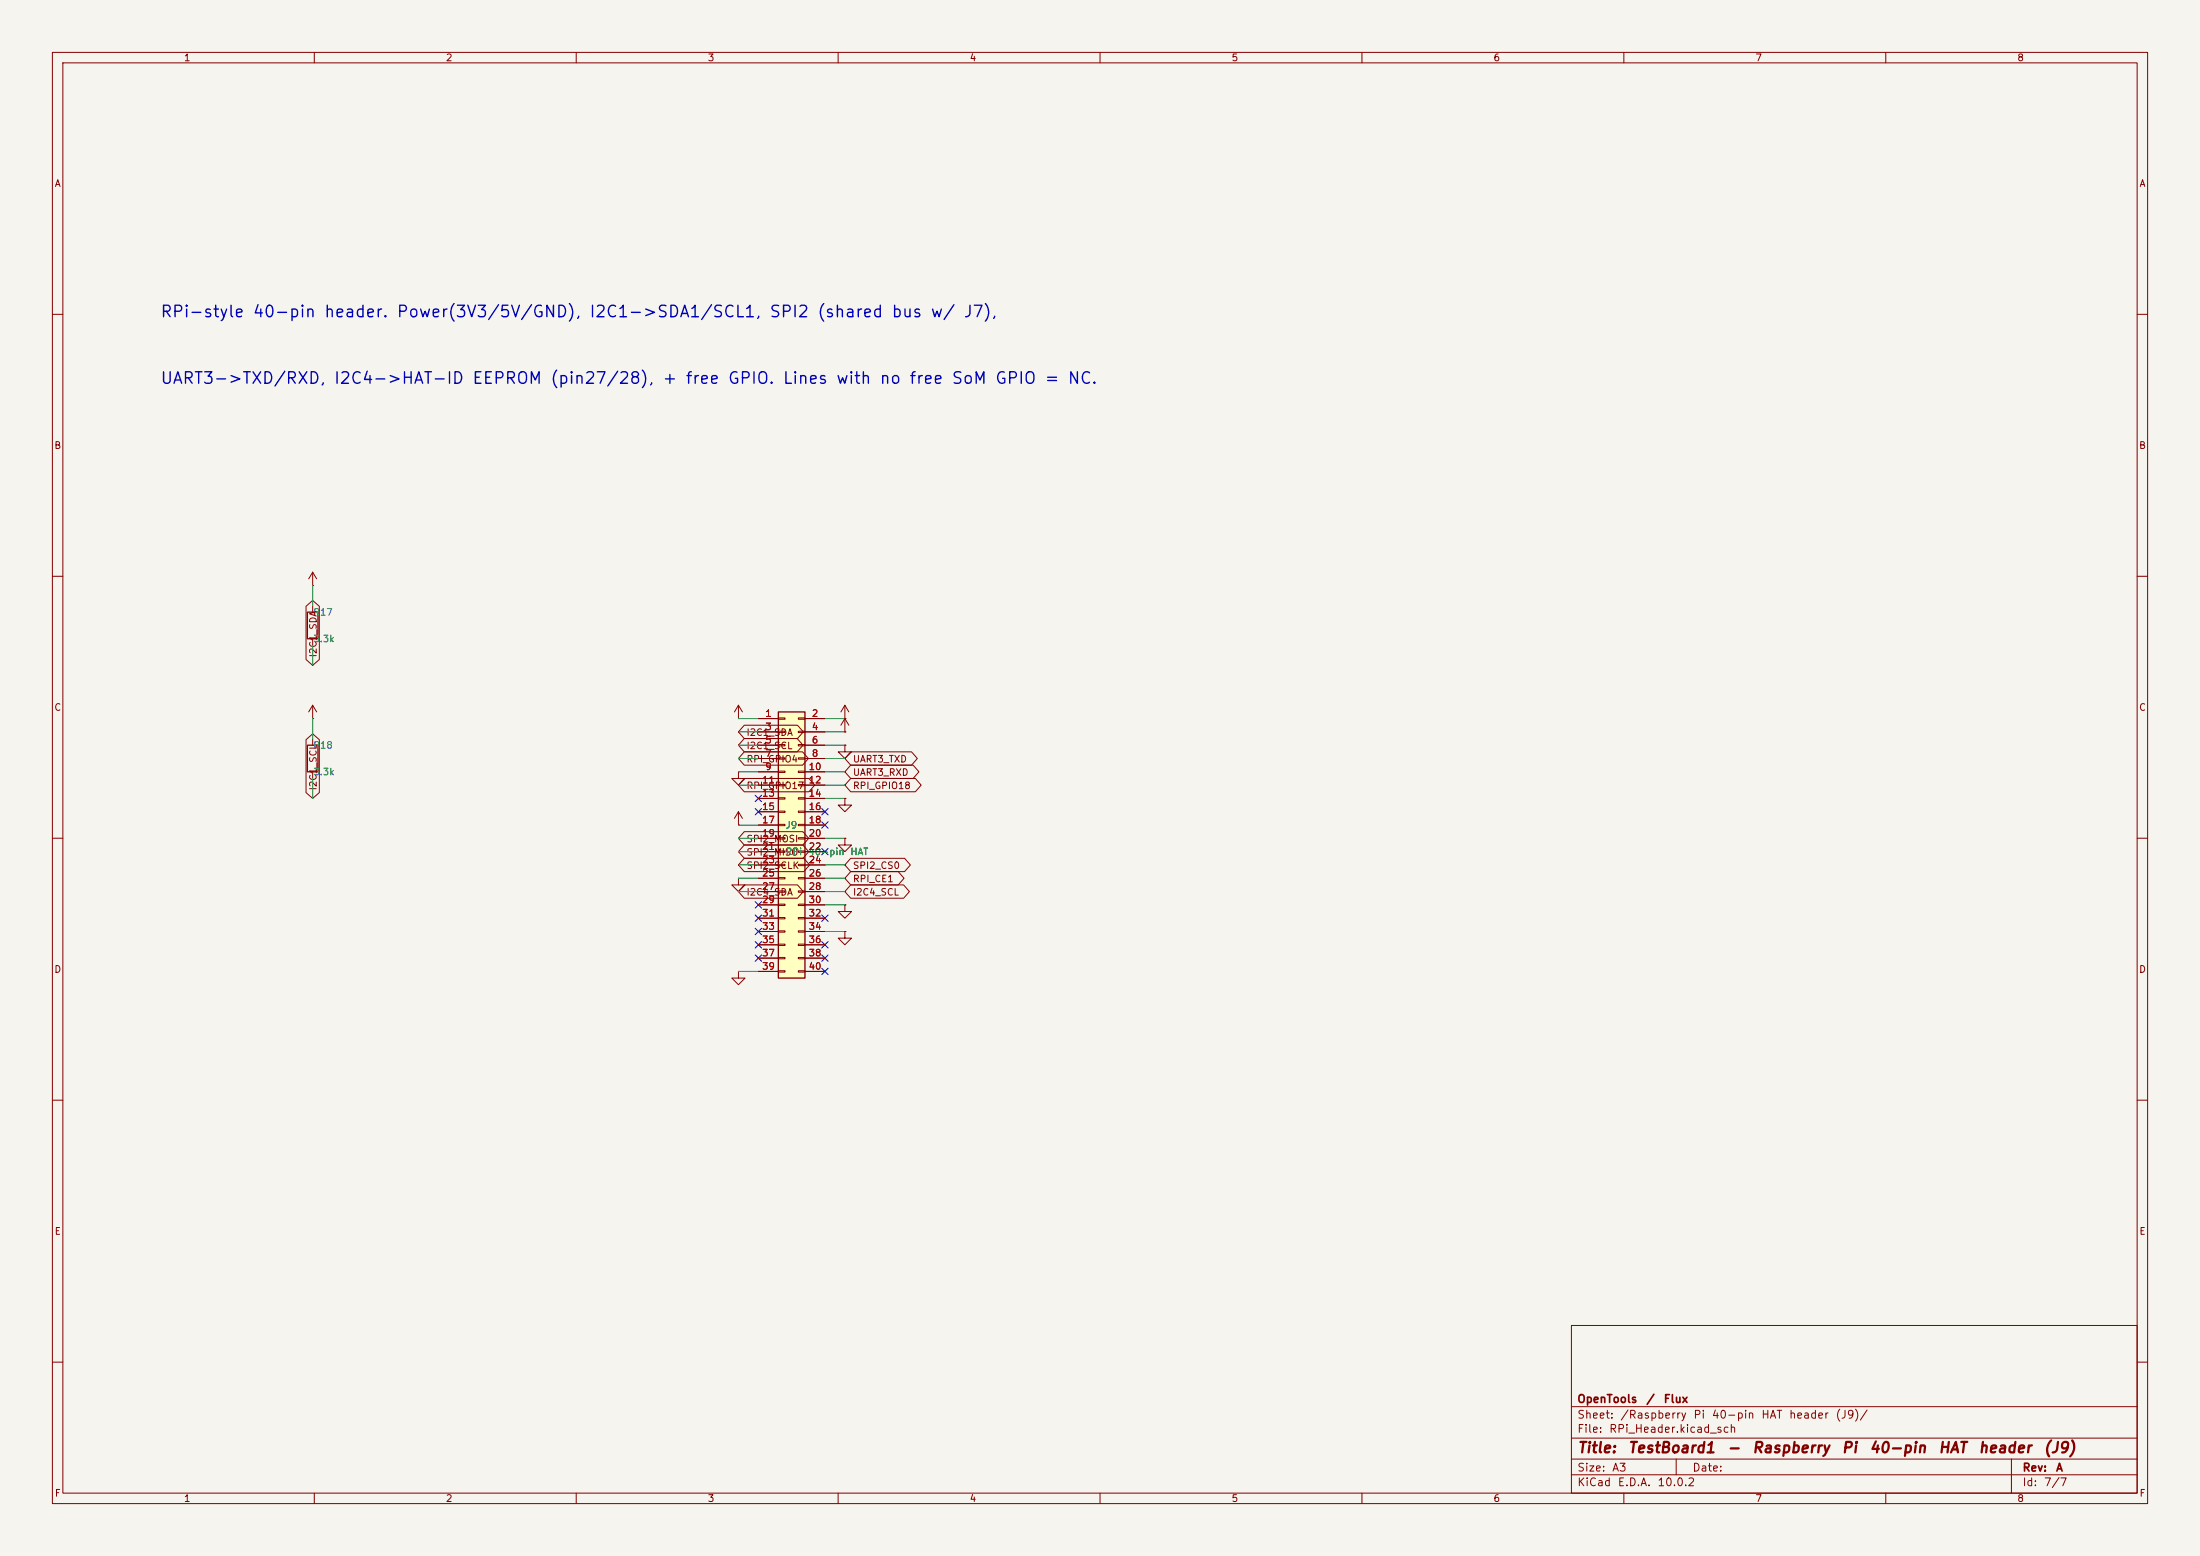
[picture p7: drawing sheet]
(kicad_sch
 (version 20260306)
 (generator "eeschema")
 (generator_version "10.0")
 (paper "A3")
 (title_block
  (title "TestBoard1 - Raspberry Pi 40-pin HAT header (J9)")
  (rev "A")
  (company "OpenTools / Flux"))
 (lib_symbols
  (symbol "Connector_Generic:Conn_02x20_Odd_Even"
    (pin_names
    (offset 1.016) (hide yes)) (exclude_from_sim no) (in_bom yes) (on_board yes)
    (in_pos_files yes)
    (duplicate_pin_numbers_are_jumpers no)
    (property "Reference" "J" (at 1.27 25.4 0) (show_name no) (do_not_autoplace no) (effects (font (size 1.27 1.27))))
    (property "Value" "Conn_02x20_Odd_Even" (at 1.27 -27.94 0) (show_name no) (do_not_autoplace no) (effects (font (size 1.27 1.27))))
    (property "Footprint" "" (at 0 0 0) (show_name no) (do_not_autoplace no) (hide yes) (effects (font (size 1.27 1.27))))
    (property "Datasheet" "" (at 0 0 0) (show_name no) (do_not_autoplace no) (hide yes) (effects (font (size 1.27 1.27))))
    (property "Description" "Generic connector, double row, 02x20, odd/even pin numbering scheme (row 1 odd numbers, row 2 even numbers), script generated (kicad-library-utils/schlib/autogen/connector/)" (at 0 0 0) (show_name no) (do_not_autoplace no) (hide yes) (effects (font (size 1.27 1.27))))
    (symbol "Conn_02x20_Odd_Even_1_1"
    (rectangle (start -1.27 24.13) (end 3.81 -26.67) (stroke (width 0.254) (type default)) (fill (type background)))
    (rectangle (start -1.27 22.987) (end 0 22.733) (stroke (width 0.1524) (type default)) (fill (type none)))
    (rectangle (start -1.27 20.447) (end 0 20.193) (stroke (width 0.1524) (type default)) (fill (type none)))
    (rectangle (start -1.27 17.907) (end 0 17.653) (stroke (width 0.1524) (type default)) (fill (type none)))
    (rectangle (start -1.27 15.367) (end 0 15.113) (stroke (width 0.1524) (type default)) (fill (type none)))
    (rectangle (start -1.27 12.827) (end 0 12.573) (stroke (width 0.1524) (type default)) (fill (type none)))
    (rectangle (start -1.27 10.287) (end 0 10.033) (stroke (width 0.1524) (type default)) (fill (type none)))
    (rectangle (start -1.27 7.747) (end 0 7.493) (stroke (width 0.1524) (type default)) (fill (type none)))
    (rectangle (start -1.27 5.207) (end 0 4.953) (stroke (width 0.1524) (type default)) (fill (type none)))
    (rectangle (start -1.27 2.667) (end 0 2.413) (stroke (width 0.1524) (type default)) (fill (type none)))
    (rectangle (start -1.27 0.127) (end 0 -0.127) (stroke (width 0.1524) (type default)) (fill (type none)))
    (rectangle (start -1.27 -2.413) (end 0 -2.667) (stroke (width 0.1524) (type default)) (fill (type none)))
    (rectangle (start -1.27 -4.953) (end 0 -5.207) (stroke (width 0.1524) (type default)) (fill (type none)))
    (rectangle (start -1.27 -7.493) (end 0 -7.747) (stroke (width 0.1524) (type default)) (fill (type none)))
    (rectangle (start -1.27 -10.033) (end 0 -10.287) (stroke (width 0.1524) (type default)) (fill (type none)))
    (rectangle (start -1.27 -12.573) (end 0 -12.827) (stroke (width 0.1524) (type default)) (fill (type none)))
    (rectangle (start -1.27 -15.113) (end 0 -15.367) (stroke (width 0.1524) (type default)) (fill (type none)))
    (rectangle (start -1.27 -17.653) (end 0 -17.907) (stroke (width 0.1524) (type default)) (fill (type none)))
    (rectangle (start -1.27 -20.193) (end 0 -20.447) (stroke (width 0.1524) (type default)) (fill (type none)))
    (rectangle (start -1.27 -22.733) (end 0 -22.987) (stroke (width 0.1524) (type default)) (fill (type none)))
    (rectangle (start -1.27 -25.273) (end 0 -25.527) (stroke (width 0.1524) (type default)) (fill (type none)))
    (rectangle (start 3.81 22.987) (end 2.54 22.733) (stroke (width 0.1524) (type default)) (fill (type none)))
    (rectangle (start 3.81 20.447) (end 2.54 20.193) (stroke (width 0.1524) (type default)) (fill (type none)))
    (rectangle (start 3.81 17.907) (end 2.54 17.653) (stroke (width 0.1524) (type default)) (fill (type none)))
    (rectangle (start 3.81 15.367) (end 2.54 15.113) (stroke (width 0.1524) (type default)) (fill (type none)))
    (rectangle (start 3.81 12.827) (end 2.54 12.573) (stroke (width 0.1524) (type default)) (fill (type none)))
    (rectangle (start 3.81 10.287) (end 2.54 10.033) (stroke (width 0.1524) (type default)) (fill (type none)))
    (rectangle (start 3.81 7.747) (end 2.54 7.493) (stroke (width 0.1524) (type default)) (fill (type none)))
    (rectangle (start 3.81 5.207) (end 2.54 4.953) (stroke (width 0.1524) (type default)) (fill (type none)))
    (rectangle (start 3.81 2.667) (end 2.54 2.413) (stroke (width 0.1524) (type default)) (fill (type none)))
    (rectangle (start 3.81 0.127) (end 2.54 -0.127) (stroke (width 0.1524) (type default)) (fill (type none)))
    (rectangle (start 3.81 -2.413) (end 2.54 -2.667) (stroke (width 0.1524) (type default)) (fill (type none)))
    (rectangle (start 3.81 -4.953) (end 2.54 -5.207) (stroke (width 0.1524) (type default)) (fill (type none)))
    (rectangle (start 3.81 -7.493) (end 2.54 -7.747) (stroke (width 0.1524) (type default)) (fill (type none)))
    (rectangle (start 3.81 -10.033) (end 2.54 -10.287) (stroke (width 0.1524) (type default)) (fill (type none)))
    (rectangle (start 3.81 -12.573) (end 2.54 -12.827) (stroke (width 0.1524) (type default)) (fill (type none)))
    (rectangle (start 3.81 -15.113) (end 2.54 -15.367) (stroke (width 0.1524) (type default)) (fill (type none)))
    (rectangle (start 3.81 -17.653) (end 2.54 -17.907) (stroke (width 0.1524) (type default)) (fill (type none)))
    (rectangle (start 3.81 -20.193) (end 2.54 -20.447) (stroke (width 0.1524) (type default)) (fill (type none)))
    (rectangle (start 3.81 -22.733) (end 2.54 -22.987) (stroke (width 0.1524) (type default)) (fill (type none)))
    (rectangle (start 3.81 -25.273) (end 2.54 -25.527) (stroke (width 0.1524) (type default)) (fill (type none)))
    (pin passive line (at -5.08 22.86 0) (length 3.81) (name "Pin_1" (effects (font (size 1.27 1.27)))) (number "1" (effects (font (size 1.27 1.27)))))
    (pin passive line (at 7.62 22.86 180) (length 3.81) (name "Pin_2" (effects (font (size 1.27 1.27)))) (number "2" (effects (font (size 1.27 1.27)))))
    (pin passive line (at -5.08 20.32 0) (length 3.81) (name "Pin_3" (effects (font (size 1.27 1.27)))) (number "3" (effects (font (size 1.27 1.27)))))
    (pin passive line (at 7.62 20.32 180) (length 3.81) (name "Pin_4" (effects (font (size 1.27 1.27)))) (number "4" (effects (font (size 1.27 1.27)))))
    (pin passive line (at -5.08 17.78 0) (length 3.81) (name "Pin_5" (effects (font (size 1.27 1.27)))) (number "5" (effects (font (size 1.27 1.27)))))
    (pin passive line (at 7.62 17.78 180) (length 3.81) (name "Pin_6" (effects (font (size 1.27 1.27)))) (number "6" (effects (font (size 1.27 1.27)))))
    (pin passive line (at -5.08 15.24 0) (length 3.81) (name "Pin_7" (effects (font (size 1.27 1.27)))) (number "7" (effects (font (size 1.27 1.27)))))
    (pin passive line (at 7.62 15.24 180) (length 3.81) (name "Pin_8" (effects (font (size 1.27 1.27)))) (number "8" (effects (font (size 1.27 1.27)))))
    (pin passive line (at -5.08 12.7 0) (length 3.81) (name "Pin_9" (effects (font (size 1.27 1.27)))) (number "9" (effects (font (size 1.27 1.27)))))
    (pin passive line (at 7.62 12.7 180) (length 3.81) (name "Pin_10" (effects (font (size 1.27 1.27)))) (number "10" (effects (font (size 1.27 1.27)))))
    (pin passive line (at -5.08 10.16 0) (length 3.81) (name "Pin_11" (effects (font (size 1.27 1.27)))) (number "11" (effects (font (size 1.27 1.27)))))
    (pin passive line (at 7.62 10.16 180) (length 3.81) (name "Pin_12" (effects (font (size 1.27 1.27)))) (number "12" (effects (font (size 1.27 1.27)))))
    (pin passive line (at -5.08 7.62 0) (length 3.81) (name "Pin_13" (effects (font (size 1.27 1.27)))) (number "13" (effects (font (size 1.27 1.27)))))
    (pin passive line (at 7.62 7.62 180) (length 3.81) (name "Pin_14" (effects (font (size 1.27 1.27)))) (number "14" (effects (font (size 1.27 1.27)))))
    (pin passive line (at -5.08 5.08 0) (length 3.81) (name "Pin_15" (effects (font (size 1.27 1.27)))) (number "15" (effects (font (size 1.27 1.27)))))
    (pin passive line (at 7.62 5.08 180) (length 3.81) (name "Pin_16" (effects (font (size 1.27 1.27)))) (number "16" (effects (font (size 1.27 1.27)))))
    (pin passive line (at -5.08 2.54 0) (length 3.81) (name "Pin_17" (effects (font (size 1.27 1.27)))) (number "17" (effects (font (size 1.27 1.27)))))
    (pin passive line (at 7.62 2.54 180) (length 3.81) (name "Pin_18" (effects (font (size 1.27 1.27)))) (number "18" (effects (font (size 1.27 1.27)))))
    (pin passive line (at -5.08 0 0) (length 3.81) (name "Pin_19" (effects (font (size 1.27 1.27)))) (number "19" (effects (font (size 1.27 1.27)))))
    (pin passive line (at 7.62 0 180) (length 3.81) (name "Pin_20" (effects (font (size 1.27 1.27)))) (number "20" (effects (font (size 1.27 1.27)))))
    (pin passive line (at -5.08 -2.54 0) (length 3.81) (name "Pin_21" (effects (font (size 1.27 1.27)))) (number "21" (effects (font (size 1.27 1.27)))))
    (pin passive line (at 7.62 -2.54 180) (length 3.81) (name "Pin_22" (effects (font (size 1.27 1.27)))) (number "22" (effects (font (size 1.27 1.27)))))
    (pin passive line (at -5.08 -5.08 0) (length 3.81) (name "Pin_23" (effects (font (size 1.27 1.27)))) (number "23" (effects (font (size 1.27 1.27)))))
    (pin passive line (at 7.62 -5.08 180) (length 3.81) (name "Pin_24" (effects (font (size 1.27 1.27)))) (number "24" (effects (font (size 1.27 1.27)))))
    (pin passive line (at -5.08 -7.62 0) (length 3.81) (name "Pin_25" (effects (font (size 1.27 1.27)))) (number "25" (effects (font (size 1.27 1.27)))))
    (pin passive line (at 7.62 -7.62 180) (length 3.81) (name "Pin_26" (effects (font (size 1.27 1.27)))) (number "26" (effects (font (size 1.27 1.27)))))
    (pin passive line (at -5.08 -10.16 0) (length 3.81) (name "Pin_27" (effects (font (size 1.27 1.27)))) (number "27" (effects (font (size 1.27 1.27)))))
    (pin passive line (at 7.62 -10.16 180) (length 3.81) (name "Pin_28" (effects (font (size 1.27 1.27)))) (number "28" (effects (font (size 1.27 1.27)))))
    (pin passive line (at -5.08 -12.7 0) (length 3.81) (name "Pin_29" (effects (font (size 1.27 1.27)))) (number "29" (effects (font (size 1.27 1.27)))))
    (pin passive line (at 7.62 -12.7 180) (length 3.81) (name "Pin_30" (effects (font (size 1.27 1.27)))) (number "30" (effects (font (size 1.27 1.27)))))
    (pin passive line (at -5.08 -15.24 0) (length 3.81) (name "Pin_31" (effects (font (size 1.27 1.27)))) (number "31" (effects (font (size 1.27 1.27)))))
    (pin passive line (at 7.62 -15.24 180) (length 3.81) (name "Pin_32" (effects (font (size 1.27 1.27)))) (number "32" (effects (font (size 1.27 1.27)))))
    (pin passive line (at -5.08 -17.78 0) (length 3.81) (name "Pin_33" (effects (font (size 1.27 1.27)))) (number "33" (effects (font (size 1.27 1.27)))))
    (pin passive line (at 7.62 -17.78 180) (length 3.81) (name "Pin_34" (effects (font (size 1.27 1.27)))) (number "34" (effects (font (size 1.27 1.27)))))
    (pin passive line (at -5.08 -20.32 0) (length 3.81) (name "Pin_35" (effects (font (size 1.27 1.27)))) (number "35" (effects (font (size 1.27 1.27)))))
    (pin passive line (at 7.62 -20.32 180) (length 3.81) (name "Pin_36" (effects (font (size 1.27 1.27)))) (number "36" (effects (font (size 1.27 1.27)))))
    (pin passive line (at -5.08 -22.86 0) (length 3.81) (name "Pin_37" (effects (font (size 1.27 1.27)))) (number "37" (effects (font (size 1.27 1.27)))))
    (pin passive line (at 7.62 -22.86 180) (length 3.81) (name "Pin_38" (effects (font (size 1.27 1.27)))) (number "38" (effects (font (size 1.27 1.27)))))
    (pin passive line (at -5.08 -25.4 0) (length 3.81) (name "Pin_39" (effects (font (size 1.27 1.27)))) (number "39" (effects (font (size 1.27 1.27)))))
    (pin passive line (at 7.62 -25.4 180) (length 3.81) (name "Pin_40" (effects (font (size 1.27 1.27)))) (number "40" (effects (font (size 1.27 1.27))))))
    (embedded_fonts no))
  (symbol "Device:R"
    (pin_numbers (hide yes))
    (pin_names
    (offset 0)) (exclude_from_sim no) (in_bom yes) (on_board yes)
    (in_pos_files yes)
    (duplicate_pin_numbers_are_jumpers no)
    (property "Reference" "R" (at 2.032 0 90) (show_name no) (do_not_autoplace no) (effects (font (size 1.27 1.27))))
    (property "Value" "R" (at 0 0 90) (show_name no) (do_not_autoplace no) (effects (font (size 1.27 1.27))))
    (property "Footprint" "" (at -1.778 0 90) (show_name no) (do_not_autoplace no) (hide yes) (effects (font (size 1.27 1.27))))
    (property "Datasheet" "" (at 0 0 0) (show_name no) (do_not_autoplace no) (hide yes) (effects (font (size 1.27 1.27))))
    (property "Description" "Resistor" (at 0 0 0) (show_name no) (do_not_autoplace no) (hide yes) (effects (font (size 1.27 1.27))))
    (symbol "R_0_1"
    (rectangle (start -1.016 -2.54) (end 1.016 2.54) (stroke (width 0.254) (type default)) (fill (type none))))
    (symbol "R_1_1"
    (pin passive line (at 0 3.81 270) (length 1.27) (name "" (effects (font (size 1.27 1.27)))) (number "1" (effects (font (size 1.27 1.27)))))
    (pin passive line (at 0 -3.81 90) (length 1.27) (name "" (effects (font (size 1.27 1.27)))) (number "2" (effects (font (size 1.27 1.27))))))
    (embedded_fonts no))
  (symbol "power:+3V3"
    (power global)
    (pin_numbers (hide yes))
    (pin_names
    (offset 0) (hide yes)) (exclude_from_sim no) (in_bom yes) (on_board yes)
    (in_pos_files yes)
    (duplicate_pin_numbers_are_jumpers no)
    (property "Reference" "#PWR" (at 0 -3.81 0) (show_name no) (do_not_autoplace no) (hide yes) (effects (font (size 1.27 1.27))))
    (property "Value" "+3V3" (at 0 3.556 0) (show_name no) (do_not_autoplace no) (effects (font (size 1.27 1.27))))
    (property "Footprint" "" (at 0 0 0) (show_name no) (do_not_autoplace no) (hide yes) (effects (font (size 1.27 1.27))))
    (property "Datasheet" "" (at 0 0 0) (show_name no) (do_not_autoplace no) (hide yes) (effects (font (size 1.27 1.27))))
    (property "Description" "Power symbol creates a global label with name \"+3V3\"" (at 0 0 0) (show_name no) (do_not_autoplace no) (hide yes) (effects (font (size 1.27 1.27))))
    (symbol "+3V3_0_1"
    (polyline (pts (xy -0.762 1.27) (xy 0 2.54)) (stroke (width 0) (type default)) (fill (type none)))
    (polyline (pts (xy 0 2.54) (xy 0.762 1.27)) (stroke (width 0) (type default)) (fill (type none)))
    (polyline (pts (xy 0 0) (xy 0 2.54)) (stroke (width 0) (type default)) (fill (type none))))
    (symbol "+3V3_1_1"
    (pin power_in line (at 0 0 90) (length 0) (name "" (effects (font (size 1.27 1.27)))) (number "1" (effects (font (size 1.27 1.27))))))
    (embedded_fonts no))
  (symbol "power:+5V"
    (power global)
    (pin_numbers (hide yes))
    (pin_names
    (offset 0) (hide yes)) (exclude_from_sim no) (in_bom yes) (on_board yes)
    (in_pos_files yes)
    (duplicate_pin_numbers_are_jumpers no)
    (property "Reference" "#PWR" (at 0 -3.81 0) (show_name no) (do_not_autoplace no) (hide yes) (effects (font (size 1.27 1.27))))
    (property "Value" "+5V" (at 0 3.556 0) (show_name no) (do_not_autoplace no) (effects (font (size 1.27 1.27))))
    (property "Footprint" "" (at 0 0 0) (show_name no) (do_not_autoplace no) (hide yes) (effects (font (size 1.27 1.27))))
    (property "Datasheet" "" (at 0 0 0) (show_name no) (do_not_autoplace no) (hide yes) (effects (font (size 1.27 1.27))))
    (property "Description" "Power symbol creates a global label with name \"+5V\"" (at 0 0 0) (show_name no) (do_not_autoplace no) (hide yes) (effects (font (size 1.27 1.27))))
    (symbol "+5V_0_1"
    (polyline (pts (xy -0.762 1.27) (xy 0 2.54)) (stroke (width 0) (type default)) (fill (type none)))
    (polyline (pts (xy 0 2.54) (xy 0.762 1.27)) (stroke (width 0) (type default)) (fill (type none)))
    (polyline (pts (xy 0 0) (xy 0 2.54)) (stroke (width 0) (type default)) (fill (type none))))
    (symbol "+5V_1_1"
    (pin power_in line (at 0 0 90) (length 0) (name "" (effects (font (size 1.27 1.27)))) (number "1" (effects (font (size 1.27 1.27))))))
    (embedded_fonts no))
  (symbol "power:GND"
    (power global)
    (pin_numbers (hide yes))
    (pin_names
    (offset 0) (hide yes)) (exclude_from_sim no) (in_bom yes) (on_board yes)
    (in_pos_files yes)
    (duplicate_pin_numbers_are_jumpers no)
    (property "Reference" "#PWR" (at 0 -6.35 0) (show_name no) (do_not_autoplace no) (hide yes) (effects (font (size 1.27 1.27))))
    (property "Value" "GND" (at 0 -3.81 0) (show_name no) (do_not_autoplace no) (effects (font (size 1.27 1.27))))
    (property "Footprint" "" (at 0 0 0) (show_name no) (do_not_autoplace no) (hide yes) (effects (font (size 1.27 1.27))))
    (property "Datasheet" "" (at 0 0 0) (show_name no) (do_not_autoplace no) (hide yes) (effects (font (size 1.27 1.27))))
    (property "Description" "Power symbol creates a global label with name \"GND\" , ground" (at 0 0 0) (show_name no) (do_not_autoplace no) (hide yes) (effects (font (size 1.27 1.27))))
    (symbol "GND_0_1"
    (polyline (pts (xy 0 0) (xy 0 -1.27) (xy 1.27 -1.27) (xy 0 -2.54) (xy -1.27 -1.27) (xy 0 -1.27)) (stroke (width 0) (type default)) (fill (type none))))
    (symbol "GND_1_1"
    (pin power_in line (at 0 0 270) (length 0) (name "" (effects (font (size 1.27 1.27)))) (number "1" (effects (font (size 1.27 1.27))))))
    (embedded_fonts no)))
 (symbol
  (lib_id "Connector_Generic:Conn_02x20_Odd_Even")
  (at 149.8600 160.0200 0)
  (unit 1)
  (exclude_from_sim no)(in_bom yes)(on_board yes)(dnp no)
  (property "Reference" "J9" (at 149.8600 157.4800 0)  (effects (font (size 1.27 1.27)) (justify left)))
  (property "Value" "RPi 40-pin HAT" (at 149.8600 162.5600 0)  (effects (font (size 1.27 1.27)) (justify left)))
  (property "Footprint" "Connector_PinHeader_2.54mm:PinHeader_2x20_P2.54mm_Vertical" (at 149.8600 160.0200 0) (hide yes) (effects (font (size 1.27 1.27))))
  (pin "1")
  (pin "2")
  (pin "3")
  (pin "4")
  (pin "5")
  (pin "6")
  (pin "7")
  (pin "8")
  (pin "9")
  (pin "10")
  (pin "11")
  (pin "12")
  (pin "13")
  (pin "14")
  (pin "15")
  (pin "16")
  (pin "17")
  (pin "18")
  (pin "19")
  (pin "20")
  (pin "21")
  (pin "22")
  (pin "23")
  (pin "24")
  (pin "25")
  (pin "26")
  (pin "27")
  (pin "28")
  (pin "29")
  (pin "30")
  (pin "31")
  (pin "32")
  (pin "33")
  (pin "34")
  (pin "35")
  (pin "36")
  (pin "37")
  (pin "38")
  (pin "39")
  (pin "40"))
 (wire (pts (xy 144.7800 137.1600) (xy 140.9700 137.1600)) (stroke (width 0) (type default)))
 (symbol
  (lib_id "power:+3V3")
  (at 140.9700 137.1600 0)
  (unit 1)
  (exclude_from_sim no)(in_bom yes)(on_board yes)(dnp no)
  (property "Reference" "#PWR182" (at 140.9700 134.6200 0) (hide yes) (effects (font (size 1.27 1.27)) (justify left)))
  (property "Value" "+3V3" (at 140.9700 139.7000 0) (hide yes) (effects (font (size 1.27 1.27)) (justify left)))
  (property "Footprint" "" (at 140.9700 137.1600 0) (hide yes) (effects (font (size 1.27 1.27))))
  (pin "1"))
 (wire (pts (xy 157.4800 137.1600) (xy 161.2900 137.1600)) (stroke (width 0) (type default)))
 (symbol
  (lib_id "power:+5V")
  (at 161.2900 137.1600 0)
  (unit 1)
  (exclude_from_sim no)(in_bom yes)(on_board yes)(dnp no)
  (property "Reference" "#PWR183" (at 161.2900 134.6200 0) (hide yes) (effects (font (size 1.27 1.27)) (justify left)))
  (property "Value" "+5V" (at 161.2900 139.7000 0) (hide yes) (effects (font (size 1.27 1.27)) (justify left)))
  (property "Footprint" "" (at 161.2900 137.1600 0) (hide yes) (effects (font (size 1.27 1.27))))
  (pin "1"))
 (wire (pts (xy 144.7800 139.7000) (xy 140.9700 139.7000)) (stroke (width 0) (type default)))
 (global_label "I2C1_SDA" (shape bidirectional) (at 140.9700 139.7000 180) (effects (font (size 1.27 1.27)) (justify left)))
 (wire (pts (xy 157.4800 139.7000) (xy 161.2900 139.7000)) (stroke (width 0) (type default)))
 (symbol
  (lib_id "power:+5V")
  (at 161.2900 139.7000 0)
  (unit 1)
  (exclude_from_sim no)(in_bom yes)(on_board yes)(dnp no)
  (property "Reference" "#PWR184" (at 161.2900 137.1600 0) (hide yes) (effects (font (size 1.27 1.27)) (justify left)))
  (property "Value" "+5V" (at 161.2900 142.2400 0) (hide yes) (effects (font (size 1.27 1.27)) (justify left)))
  (property "Footprint" "" (at 161.2900 139.7000 0) (hide yes) (effects (font (size 1.27 1.27))))
  (pin "1"))
 (wire (pts (xy 144.7800 142.2400) (xy 140.9700 142.2400)) (stroke (width 0) (type default)))
 (global_label "I2C1_SCL" (shape bidirectional) (at 140.9700 142.2400 180) (effects (font (size 1.27 1.27)) (justify left)))
 (wire (pts (xy 157.4800 142.2400) (xy 161.2900 142.2400)) (stroke (width 0) (type default)))
 (symbol
  (lib_id "power:GND")
  (at 161.2900 142.2400 0)
  (unit 1)
  (exclude_from_sim no)(in_bom yes)(on_board yes)(dnp no)
  (property "Reference" "#PWR185" (at 161.2900 139.7000 0) (hide yes) (effects (font (size 1.27 1.27)) (justify left)))
  (property "Value" "GND" (at 161.2900 144.7800 0) (hide yes) (effects (font (size 1.27 1.27)) (justify left)))
  (property "Footprint" "" (at 161.2900 142.2400 0) (hide yes) (effects (font (size 1.27 1.27))))
  (pin "1"))
 (wire (pts (xy 144.7800 144.7800) (xy 140.9700 144.7800)) (stroke (width 0) (type default)))
 (global_label "RPI_GPIO4" (shape bidirectional) (at 140.9700 144.7800 180) (effects (font (size 1.27 1.27)) (justify left)))
 (wire (pts (xy 157.4800 144.7800) (xy 161.2900 144.7800)) (stroke (width 0) (type default)))
 (global_label "UART3_TXD" (shape bidirectional) (at 161.2900 144.7800 0) (effects (font (size 1.27 1.27)) (justify left)))
 (wire (pts (xy 144.7800 147.3200) (xy 140.9700 147.3200)) (stroke (width 0) (type default)))
 (symbol
  (lib_id "power:GND")
  (at 140.9700 147.3200 0)
  (unit 1)
  (exclude_from_sim no)(in_bom yes)(on_board yes)(dnp no)
  (property "Reference" "#PWR186" (at 140.9700 144.7800 0) (hide yes) (effects (font (size 1.27 1.27)) (justify left)))
  (property "Value" "GND" (at 140.9700 149.8600 0) (hide yes) (effects (font (size 1.27 1.27)) (justify left)))
  (property "Footprint" "" (at 140.9700 147.3200 0) (hide yes) (effects (font (size 1.27 1.27))))
  (pin "1"))
 (wire (pts (xy 157.4800 147.3200) (xy 161.2900 147.3200)) (stroke (width 0) (type default)))
 (global_label "UART3_RXD" (shape bidirectional) (at 161.2900 147.3200 0) (effects (font (size 1.27 1.27)) (justify left)))
 (wire (pts (xy 144.7800 149.8600) (xy 140.9700 149.8600)) (stroke (width 0) (type default)))
 (global_label "RPI_GPIO17" (shape bidirectional) (at 140.9700 149.8600 180) (effects (font (size 1.27 1.27)) (justify left)))
 (wire (pts (xy 157.4800 149.8600) (xy 161.2900 149.8600)) (stroke (width 0) (type default)))
 (global_label "RPI_GPIO18" (shape bidirectional) (at 161.2900 149.8600 0) (effects (font (size 1.27 1.27)) (justify left)))
 (no_connect (at 144.7800 152.4000))
 (wire (pts (xy 157.4800 152.4000) (xy 161.2900 152.4000)) (stroke (width 0) (type default)))
 (symbol
  (lib_id "power:GND")
  (at 161.2900 152.4000 0)
  (unit 1)
  (exclude_from_sim no)(in_bom yes)(on_board yes)(dnp no)
  (property "Reference" "#PWR187" (at 161.2900 149.8600 0) (hide yes) (effects (font (size 1.27 1.27)) (justify left)))
  (property "Value" "GND" (at 161.2900 154.9400 0) (hide yes) (effects (font (size 1.27 1.27)) (justify left)))
  (property "Footprint" "" (at 161.2900 152.4000 0) (hide yes) (effects (font (size 1.27 1.27))))
  (pin "1"))
 (no_connect (at 144.7800 154.9400))
 (no_connect (at 157.4800 154.9400))
 (wire (pts (xy 144.7800 157.4800) (xy 140.9700 157.4800)) (stroke (width 0) (type default)))
 (symbol
  (lib_id "power:+3V3")
  (at 140.9700 157.4800 0)
  (unit 1)
  (exclude_from_sim no)(in_bom yes)(on_board yes)(dnp no)
  (property "Reference" "#PWR188" (at 140.9700 154.9400 0) (hide yes) (effects (font (size 1.27 1.27)) (justify left)))
  (property "Value" "+3V3" (at 140.9700 160.0200 0) (hide yes) (effects (font (size 1.27 1.27)) (justify left)))
  (property "Footprint" "" (at 140.9700 157.4800 0) (hide yes) (effects (font (size 1.27 1.27))))
  (pin "1"))
 (no_connect (at 157.4800 157.4800))
 (wire (pts (xy 144.7800 160.0200) (xy 140.9700 160.0200)) (stroke (width 0) (type default)))
 (global_label "SPI2_MOSI" (shape bidirectional) (at 140.9700 160.0200 180) (effects (font (size 1.27 1.27)) (justify left)))
 (wire (pts (xy 157.4800 160.0200) (xy 161.2900 160.0200)) (stroke (width 0) (type default)))
 (symbol
  (lib_id "power:GND")
  (at 161.2900 160.0200 0)
  (unit 1)
  (exclude_from_sim no)(in_bom yes)(on_board yes)(dnp no)
  (property "Reference" "#PWR189" (at 161.2900 157.4800 0) (hide yes) (effects (font (size 1.27 1.27)) (justify left)))
  (property "Value" "GND" (at 161.2900 162.5600 0) (hide yes) (effects (font (size 1.27 1.27)) (justify left)))
  (property "Footprint" "" (at 161.2900 160.0200 0) (hide yes) (effects (font (size 1.27 1.27))))
  (pin "1"))
 (wire (pts (xy 144.7800 162.5600) (xy 140.9700 162.5600)) (stroke (width 0) (type default)))
 (global_label "SPI2_MISO" (shape bidirectional) (at 140.9700 162.5600 180) (effects (font (size 1.27 1.27)) (justify left)))
 (no_connect (at 157.4800 162.5600))
 (wire (pts (xy 144.7800 165.1000) (xy 140.9700 165.1000)) (stroke (width 0) (type default)))
 (global_label "SPI2_SCLK" (shape bidirectional) (at 140.9700 165.1000 180) (effects (font (size 1.27 1.27)) (justify left)))
 (wire (pts (xy 157.4800 165.1000) (xy 161.2900 165.1000)) (stroke (width 0) (type default)))
 (global_label "SPI2_CS0" (shape bidirectional) (at 161.2900 165.1000 0) (effects (font (size 1.27 1.27)) (justify left)))
 (wire (pts (xy 144.7800 167.6400) (xy 140.9700 167.6400)) (stroke (width 0) (type default)))
 (symbol
  (lib_id "power:GND")
  (at 140.9700 167.6400 0)
  (unit 1)
  (exclude_from_sim no)(in_bom yes)(on_board yes)(dnp no)
  (property "Reference" "#PWR190" (at 140.9700 165.1000 0) (hide yes) (effects (font (size 1.27 1.27)) (justify left)))
  (property "Value" "GND" (at 140.9700 170.1800 0) (hide yes) (effects (font (size 1.27 1.27)) (justify left)))
  (property "Footprint" "" (at 140.9700 167.6400 0) (hide yes) (effects (font (size 1.27 1.27))))
  (pin "1"))
 (wire (pts (xy 157.4800 167.6400) (xy 161.2900 167.6400)) (stroke (width 0) (type default)))
 (global_label "RPI_CE1" (shape bidirectional) (at 161.2900 167.6400 0) (effects (font (size 1.27 1.27)) (justify left)))
 (wire (pts (xy 144.7800 170.1800) (xy 140.9700 170.1800)) (stroke (width 0) (type default)))
 (global_label "I2C4_SDA" (shape bidirectional) (at 140.9700 170.1800 180) (effects (font (size 1.27 1.27)) (justify left)))
 (wire (pts (xy 157.4800 170.1800) (xy 161.2900 170.1800)) (stroke (width 0) (type default)))
 (global_label "I2C4_SCL" (shape bidirectional) (at 161.2900 170.1800 0) (effects (font (size 1.27 1.27)) (justify left)))
 (no_connect (at 144.7800 172.7200))
 (wire (pts (xy 157.4800 172.7200) (xy 161.2900 172.7200)) (stroke (width 0) (type default)))
 (symbol
  (lib_id "power:GND")
  (at 161.2900 172.7200 0)
  (unit 1)
  (exclude_from_sim no)(in_bom yes)(on_board yes)(dnp no)
  (property "Reference" "#PWR191" (at 161.2900 170.1800 0) (hide yes) (effects (font (size 1.27 1.27)) (justify left)))
  (property "Value" "GND" (at 161.2900 175.2600 0) (hide yes) (effects (font (size 1.27 1.27)) (justify left)))
  (property "Footprint" "" (at 161.2900 172.7200 0) (hide yes) (effects (font (size 1.27 1.27))))
  (pin "1"))
 (no_connect (at 144.7800 175.2600))
 (no_connect (at 157.4800 175.2600))
 (no_connect (at 144.7800 177.8000))
 (wire (pts (xy 157.4800 177.8000) (xy 161.2900 177.8000)) (stroke (width 0) (type default)))
 (symbol
  (lib_id "power:GND")
  (at 161.2900 177.8000 0)
  (unit 1)
  (exclude_from_sim no)(in_bom yes)(on_board yes)(dnp no)
  (property "Reference" "#PWR192" (at 161.2900 175.2600 0) (hide yes) (effects (font (size 1.27 1.27)) (justify left)))
  (property "Value" "GND" (at 161.2900 180.3400 0) (hide yes) (effects (font (size 1.27 1.27)) (justify left)))
  (property "Footprint" "" (at 161.2900 177.8000 0) (hide yes) (effects (font (size 1.27 1.27))))
  (pin "1"))
 (no_connect (at 144.7800 180.3400))
 (no_connect (at 157.4800 180.3400))
 (no_connect (at 144.7800 182.8800))
 (no_connect (at 157.4800 182.8800))
 (wire (pts (xy 144.7800 185.4200) (xy 140.9700 185.4200)) (stroke (width 0) (type default)))
 (symbol
  (lib_id "power:GND")
  (at 140.9700 185.4200 0)
  (unit 1)
  (exclude_from_sim no)(in_bom yes)(on_board yes)(dnp no)
  (property "Reference" "#PWR193" (at 140.9700 182.8800 0) (hide yes) (effects (font (size 1.27 1.27)) (justify left)))
  (property "Value" "GND" (at 140.9700 187.9600 0) (hide yes) (effects (font (size 1.27 1.27)) (justify left)))
  (property "Footprint" "" (at 140.9700 185.4200 0) (hide yes) (effects (font (size 1.27 1.27))))
  (pin "1"))
 (no_connect (at 157.4800 185.4200))
 (symbol
  (lib_id "Device:R")
  (at 59.6900 119.3800 0)
  (unit 1)
  (exclude_from_sim no)(in_bom yes)(on_board yes)(dnp no)
  (property "Reference" "R17" (at 59.6900 116.8400 0)  (effects (font (size 1.27 1.27)) (justify left)))
  (property "Value" "3.3k" (at 59.6900 121.9200 0)  (effects (font (size 1.27 1.27)) (justify left)))
  (property "Footprint" "Resistor_SMD:R_0805_2012Metric" (at 59.6900 119.3800 0) (hide yes) (effects (font (size 1.27 1.27))))
  (pin "1")
  (pin "2"))
 (wire (pts (xy 59.6900 115.5700) (xy 59.6900 111.7600)) (stroke (width 0) (type default)))
 (symbol
  (lib_id "power:+3V3")
  (at 59.6900 111.7600 0)
  (unit 1)
  (exclude_from_sim no)(in_bom yes)(on_board yes)(dnp no)
  (property "Reference" "#PWR194" (at 59.6900 109.2200 0) (hide yes) (effects (font (size 1.27 1.27)) (justify left)))
  (property "Value" "+3V3" (at 59.6900 114.3000 0) (hide yes) (effects (font (size 1.27 1.27)) (justify left)))
  (property "Footprint" "" (at 59.6900 111.7600 0) (hide yes) (effects (font (size 1.27 1.27))))
  (pin "1"))
 (wire (pts (xy 59.6900 123.1900) (xy 59.6900 127.0000)) (stroke (width 0) (type default)))
 (global_label "I2C1_SDA" (shape bidirectional) (at 59.6900 127.0000 270) (effects (font (size 1.27 1.27)) (justify left)))
 (symbol
  (lib_id "Device:R")
  (at 59.6900 144.7800 0)
  (unit 1)
  (exclude_from_sim no)(in_bom yes)(on_board yes)(dnp no)
  (property "Reference" "R18" (at 59.6900 142.2400 0)  (effects (font (size 1.27 1.27)) (justify left)))
  (property "Value" "3.3k" (at 59.6900 147.3200 0)  (effects (font (size 1.27 1.27)) (justify left)))
  (property "Footprint" "Resistor_SMD:R_0805_2012Metric" (at 59.6900 144.7800 0) (hide yes) (effects (font (size 1.27 1.27))))
  (pin "1")
  (pin "2"))
 (wire (pts (xy 59.6900 140.9700) (xy 59.6900 137.1600)) (stroke (width 0) (type default)))
 (symbol
  (lib_id "power:+3V3")
  (at 59.6900 137.1600 0)
  (unit 1)
  (exclude_from_sim no)(in_bom yes)(on_board yes)(dnp no)
  (property "Reference" "#PWR195" (at 59.6900 134.6200 0) (hide yes) (effects (font (size 1.27 1.27)) (justify left)))
  (property "Value" "+3V3" (at 59.6900 139.7000 0) (hide yes) (effects (font (size 1.27 1.27)) (justify left)))
  (property "Footprint" "" (at 59.6900 137.1600 0) (hide yes) (effects (font (size 1.27 1.27))))
  (pin "1"))
 (wire (pts (xy 59.6900 148.5900) (xy 59.6900 152.4000)) (stroke (width 0) (type default)))
 (global_label "I2C1_SCL" (shape bidirectional) (at 59.6900 152.4000 270) (effects (font (size 1.27 1.27)) (justify left)))
 (text "RPi-style 40-pin header. Power(3V3/5V/GND), I2C1->SDA1/SCL1, SPI2 (shared bus w/ J7)," (at 30.4800 59.6900 0) (effects (font (size 2.2 2.2)) (justify left)))
 (text "UART3->TXD/RXD, I2C4->HAT-ID EEPROM (pin27/28), + free GPIO. Lines with no free SoM GPIO = NC." (at 30.4800 72.3900 0) (effects (font (size 2.2 2.2)) (justify left)))
 (sheet_instances
  (path "" (page "7")))
 (embedded_fonts no))
